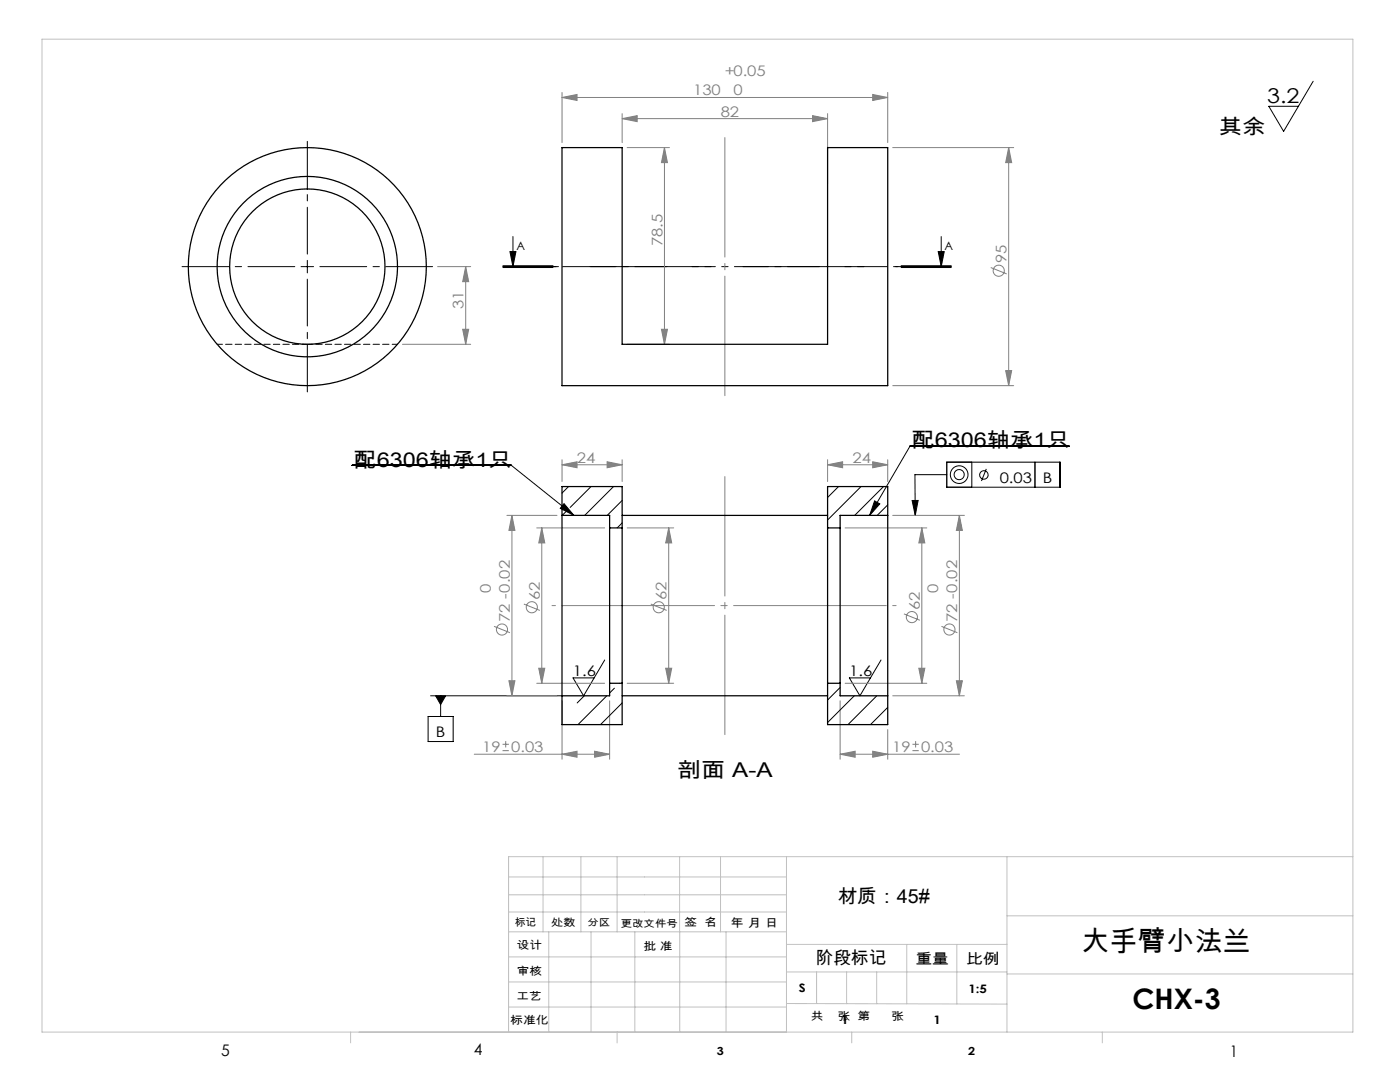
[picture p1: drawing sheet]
<svg xmlns="http://www.w3.org/2000/svg" width="279mm" height="216mm" viewBox="0 0 279 216" stroke-linecap="round" stroke-linejoin="round" font-family="sans-serif">
<g fill="none" stroke="#808080" stroke-width=".2">
<path d="M112.2 19.5l3-.6v1.2zM112.2 18.5v10M112.2 19.5h65M174.2 18.9l3 .6-3 .6zM177.2 18.5v10M124.2 23.7l3-.6v1.2zM124.2 22.7v5.8M124.2 23.7h41M125.2 29.5h8.4M132.6 29.5v39.2M132.6 29.5l.6 3h-1.2zM162.2 23.1l3 .6-3 .6z"/>
<path d="M165.2 22.7v14M178.2 29.5h24.1M201.3 29.5v47.5M201.3 29.5l.6 3h-1.2zM87.3 53.2h6.6M92.9 53.2l.6 3h-1.2zM92.9 53.2v15.5M197.7 53.4l3.2 1.3M80.3 68.7h13.6M92.3 65.7h1.2l-.6 3zM125.2 68.7h8.4M132 65.7h1.2l-.6 3z"/>
<path d="M178.2 77h24.1M200.7 74h1.2l-.6 3zM112.2 92.7l3-.6v1.2zM112.2 91.7v4.4M112.2 92.7h12M121.2 92.1l3 .6-3 .6zM124.2 91.7v4.4M165.2 92.7l3-.6v1.2zM165.2 91.7v4.4M165.2 92.7h12M174.2 92.1l3 .6-3 .6zM177.2 91.7v4.4"/>
<path d="M101.2 102.8h10M102.2 102.8l.6 3h-1.2zM102.2 102.8v36M107.1 105.3h13.6M108.1 105.3v31M108.1 105.3l.6 3h-1.2zM125.2 105.3h9.3M133.5 105.3v31M133.5 105.3l.6 3h-1.2zM168.7 105.3h16.3M178.2 102.8h14.3M184 105.3l.6 3h-1.2z"/>
<path d="M184 105.3v31M191.5 102.8v36M191.5 102.8l.6 3h-1.2zM98.6 125l3.2 1.2M101.2 138.8h10M101.6 135.8h1.2l-.6 3zM104.5 120.5l3.2 1.3M107.1 136.3h13.6M107.5 133.3h1.2l-.6 3zM112.2 139.8v11.7M121.7 139.8v11.7M125.2 136.3h9.3"/>
<path d="M129.9 120.5l3.2 1.3M132.9 133.3h1.2l-.6 3zM167.7 139.8v11.7M168.7 136.3h16.3M178.2 138.8h14.3M180.4 122.5l3.2 1.3M183.4 133.3h1.2l-.6 3zM187.9 125l3.2 1.2M190.9 135.8h1.2l-.6 3zM94.6 150.5h27.1M100.3 149.8h1.3M100.3 148.5h1.3"/>
<path d="M100.9 147.9v1.2M112.2 150.5l3-.6v1.2zM118.7 149.9l3 .6-3 .6zM167.7 150.5l3-.6v1.2zM167.7 150.5h23.8M174.2 149.9l3 .6-3 .6zM177.2 145.6v5.9M182.1 149.8h1.3M182.1 148.5h1.3M182.7 147.9v1.2"/>
<circle cx="199.3" cy="54" r="1.11"/>
<circle cx="100.2" cy="125.6" r="1.11"/>
<circle cx="106.1" cy="121.2" r="1.11"/>
<circle cx="131.5" cy="121.2" r="1.11"/>
<circle cx="182" cy="123.1" r="1.11"/>
<circle cx="189.5" cy="125.6" r="1.11"/>
</g>
<g fill="none" stroke="#000" stroke-width=".2">
<path d="M262.1 16.2l-5.9 10-3-5h5.9M60.1 53.2h2.5M61.3 52v2.5M100.4 53.4h10zM100.4 53.2h10M100.4 53h10M101.8 50.2h1.2l-.6 3zM102.4 47.2v6M179.8 53.2h10M179.8 53h10M179.8 53.4h10M187.2 50.2h1.2l-.6 3z"/>
<path d="M187.8 47.2v6M70.3 92.8h31.7l12.5 10M174.5 99.9l1.1 .6-2 2.3zM182 99.9h1.2l-.5 3zM188.9 92.2h22.6v5h-22.6zM188.9 94.7h-6.3l.1 8.2M193.9 92.2v5M196.8 93.6l-.9 2.4M206.5 92.2v5M213.4 89h-31.8l-8 13.8M112.6 100.5l1.9 2.3-2.7-1.4zM85.9 138.8h26.3"/>
<path d="M86.9 138.8h2l-1 1.8zM87.9 138.8v4.2M120.7 131.7l-4.2 7.1-2.1-3.5h4.2M175.8 131.7l-4.2 7.1-2.1-3.5h4.2M85.4 143h5v5h-5z"/>
<circle cx="191.4" cy="94.7" r="1.76"/>
<circle cx="191.4" cy="94.7" r="1.01"/>
<circle cx="196.4" cy="94.8" r=".85"/>
</g>
<path d="M179.2 53.2h-69" fill="none" stroke="#000" stroke-width=".2" stroke-dasharray="30.5 1.3 1.3 1.3" stroke-dashoffset="-2.1"/>
<path d="M58.8 53.2h-22.5M61.3 50.7v-22.5M61.3 55.7v22.5M63.8 53.2h22.5" fill="none" stroke="#000" stroke-width=".2" stroke-dasharray="30.5 1.3 1.3 1.3" stroke-dashoffset="21.1"/>
<path d="M189.8 53.2h-89.4" fill="none" stroke="#000" stroke-width=".2" stroke-dasharray="6.3 1.3 1.3 1.3 5.1" stroke-dashoffset="4.2"/>
<path d="M144.7 79v-51.5M144.7 146.6v-51.5" fill="none" stroke="#808080" stroke-width=".2" stroke-dasharray="30.5 1.3 1.3 1.3" stroke-dashoffset="6.6"/>
<path d="M178.8 120.8h-68.6" fill="none" stroke="#808080" stroke-width=".2" stroke-dasharray="30.5 1.3 1.3 1.3" stroke-dashoffset="-2"/>
<g fill="none" stroke="#c0c0c0" stroke-width=".2">
<path d="M8.4 7.8h261.6v198.1h-261.6zM101.5 178.5h55.5M101.5 175h55.5M108.4 170.9v15M115.9 170.9v15M123.2 170.9v15M135.6 170.9v15M143.8 170.9v15M157 170.9v35M201 170.9v35M270 170.9h-168.5v35M101.5 195.9h55.5"/>
<path d="M101.5 190.9h55.5M101.5 185.9h55.5M101.5 182h55.5M109.5 185.9v20M118 185.9v20M126.7 185.9v20M135.7 185.9v20M144.9 185.9v20M157 188.4h44M157 193.9h44M163 193.9v6.4M169 193.9v6.4"/>
<path d="M175 193.9v6.4M181 188.4v11.9M191 188.4v11.9M201 194.3h69M201 182.7h69M70 205.9v2.2M101.5 200.9h55.5M123.2 205.9v2.2M157 200.2l44 .2M170 205.9v2.2M220 205.9v2.2"/>
</g>
<g fill="#000">
<path d="M187.2 50.2h1.2l-.6 3zM101.8 50.2h1.2l-.6 3z"/>
<path d="M112.6 100.5l1.9 2.3-2.7-1.4zM174.5 99.9l1.1 .6-2 2.3z"/>
<path d="M182 99.9h1.2l-.5 3zM86.9 138.8l1 1.8 1-1.8z"/>
</g>
<g fill="#808080">
<path d="M124.2 23.7l3-.6v1.2zM162.2 23.1l3 .6-3 .6z"/>
<path d="M112.2 150.5l3-.6v1.2zM118.7 149.9l3 .6-3 .6zM167.7 150.5l3-.6v1.2zM174.2 149.9l3 .6-3 .6zM112.2 92.7l3-.6v1.2zM121.2 92.1l3 .6-3 .6zM165.2 92.7l3-.6v1.2zM174.2 92.1l3 .6-3 .6z"/>
<path d="M112.2 19.5l3-.6v1.2zM174.2 18.9l3 .6-3 .6z"/>
<path d="M92.3 65.7h1.2l-.6 3zM92.9 53.2l.6 3h-1.2z"/>
<path d="M201.3 29.5l.6 3h-1.2zM200.7 74h1.2l-.6 3zM132.6 29.5l.6 3h-1.2zM132 65.7h1.2l-.6 3zM108.1 105.3l.6 3h-1.2zM107.5 133.3h1.2l-.6 3zM102.2 102.8l.6 3h-1.2zM101.6 135.8h1.2l-.6 3zM184 105.3l.6 3h-1.2zM183.4 133.3h1.2l-.6 3zM191.5 102.8l.6 3h-1.2zM190.9 135.8h1.2l-.6 3zM133.5 105.3l.6 3h-1.2zM132.9 133.3h1.2l-.6 3z"/>
</g>
<g fill="none" stroke="#000" stroke-width=".25">
<path d="M112.2 29.5h12v39.2h41v-39.2h12v47.5h-65zM112.2 102.8v36M112.2 102.8v-5.7h12v8.2M112.2 102.8h9.5v2.5M121.7 105.3v31M121.7 105.3h2.5M124.2 105.3v31M124.2 102.8h41M165.2 105.3v31M165.2 105.3h2.5M167.7 105.3v31M177.2 102.8v36"/>
<path d="M177.2 102.8v-5.7h-12v8.2M177.2 102.8h-9.5v2.5M121.7 136.3v2.5h-9.5M121.7 136.3h2.5M124.2 136.3v8.3h-12v-5.8M124.2 138.8h41M165.2 136.3v8.3h12v-5.8M165.2 136.3h2.5M167.7 136.3v2.5h9.5"/>
<circle cx="61.3" cy="53.2" r="15.5"/>
<circle cx="61.3" cy="53.2" r="18"/>
<circle cx="61.3" cy="53.2" r="23.7"/>
</g>
<path d="M61.3 68.7h-18M79.3 68.7h-18" fill="none" stroke="#000" stroke-width=".2" stroke-dasharray="1.3 .6" stroke-dashoffset=".2"/>
<g fill="none" stroke="#000" stroke-width=".2">
<path d="M113.5 97.1l-1.3 1.3M118 97.1l-4.2 4.2M122.4 97.1l-5.7 5.7M124.2 99.9l-3 2.9M167.3 97.1l-2.1 2.2M171.8 97.1l-6.6 6.7M176.3 97.1l-5.7 5.7M113.1 102l-.9 .8M124.2 104.3l-1 1M177.2 100.7l-2.1 2.1M116.6 138.8l-1.4 1.5M121.1 138.8l-5.7 5.8"/>
<path d="M122.6 137.3l-.9 1M123.6 136.3v.1M167.7 137.2l-2.5 2.5M170.5 138.8l-5.3 5.4M175 138.8l-5.8 5.8M124.2 140.3l-4.4 4.3M177.2 141.2l-3.5 3.4"/>
</g>
<g font-size="5.6">
<text x="215.7" y="189.7">大手臂小法兰</text>
<text x="226" y="201.3">CHX-3</text>
</g>
<g font-size="4.1">
<text x="252.9" y="20.6">3.2</text>
<text x="243.2" y="26.7">其余</text>
<text x="181.9" y="89.3">配6306轴承1只</text>
<text x="70.6" y="93.2">配6306轴承1只</text>
<text x="135.1" y="155">剖面 A-A</text>
</g>
<text font-size="3.9" x="167.2" y="180.1">材质：45#</text>
<text font-size="3.5" x="162.8" y="192.3">阶段标记</text>
<g font-size="3.2">
<text x="44.2" y="210.6">5</text>
<text x="94.6" y="210.6">4</text>
<text x="245.4" y="210.9">1</text>
</g>
<g font-size="2.9" fill="#808080">
<text x="144.7" y="15.2">+0.05</text>
<text x="138.3" y="19">130</text>
<text x="143.8" y="23.3">82</text>
<text x="146.4" y="19">0</text>
<text x="132.2" y="49.1" transform="rotate(-90 132.2 49.1)">78.5</text>
<text x="200.9" y="52.6" transform="rotate(-90 200.9 52.6)">95</text>
<text x="92.5" y="61.7" transform="rotate(-90 92.5 61.7)">31</text>
<text x="115.1" y="92.3">24</text>
<text x="170.1" y="92.3">24</text>
<text x="97.9" y="118.2" transform="rotate(-90 97.9 118.2)">0</text>
<text x="107.7" y="119.7" transform="rotate(-90 107.7 119.7)">62</text>
<text x="133" y="119.7" transform="rotate(-90 133 119.7)">62</text>
<text x="187.2" y="118.2" transform="rotate(-90 187.2 118.2)">0</text>
<text x="101.8" y="124.2" transform="rotate(-90 101.8 124.2)">72 -0.02</text>
<text x="183.6" y="121.7" transform="rotate(-90 183.6 121.7)">62</text>
<text x="191.1" y="124.2" transform="rotate(-90 191.1 124.2)">72 -0.02</text>
<text x="96.2" y="150.1">19</text>
<text x="102" y="150.1">0.03</text>
<text x="178" y="150.1">19</text>
<text x="183.8" y="150.1">0.03</text>
</g>
<g font-size="2.9">
<text x="199.5" y="96.3">0.03</text>
<text x="208.1" y="96.3">B</text>
<text x="114.3" y="134.9">1.6</text>
<text x="169.5" y="134.9">1.6</text>
<text x="87" y="147">B</text>
<text x="182.7" y="192.3">重量</text>
<text x="192.8" y="192.4">比例</text>
</g>
<g font-size="2.3">
<text x="103" y="49.9">A</text>
<text x="188.5" y="49.9">A</text>
<text x="145.8" y="185">年 月 日</text>
<text x="159.4" y="198">S</text>
<text x="193.3" y="198.2">1:5</text>
<text x="167.9" y="204.4">1</text>
<text x="186.3" y="204.4">1</text>
</g>
<g font-size="2.2">
<text x="136.6" y="184.8">签 名</text>
<text x="103.1" y="189.5">设计</text>
<text x="128.4" y="189.5">批 准</text>
<text x="103.1" y="194.5">审核</text>
<text x="103" y="199.6">工艺</text>
<text x="161.8" y="203.5">共</text>
<text x="167.2" y="203.5">张 第</text>
<text x="177.9" y="203.5">张</text>
<text x="101.8" y="204.4">标准化</text>
<text x="143.1" y="210.5">3</text>
<text x="193.2" y="210.5">2</text>
</g>
<g font-size="2.1">
<text x="102.8" y="184.7">标记</text>
<text x="110" y="184.8">处数</text>
</g>
<g font-size="2">
<text x="117.3" y="184.8">分区</text>
<text x="123.9" y="184.9">更改文件号</text>
</g>
</svg>
